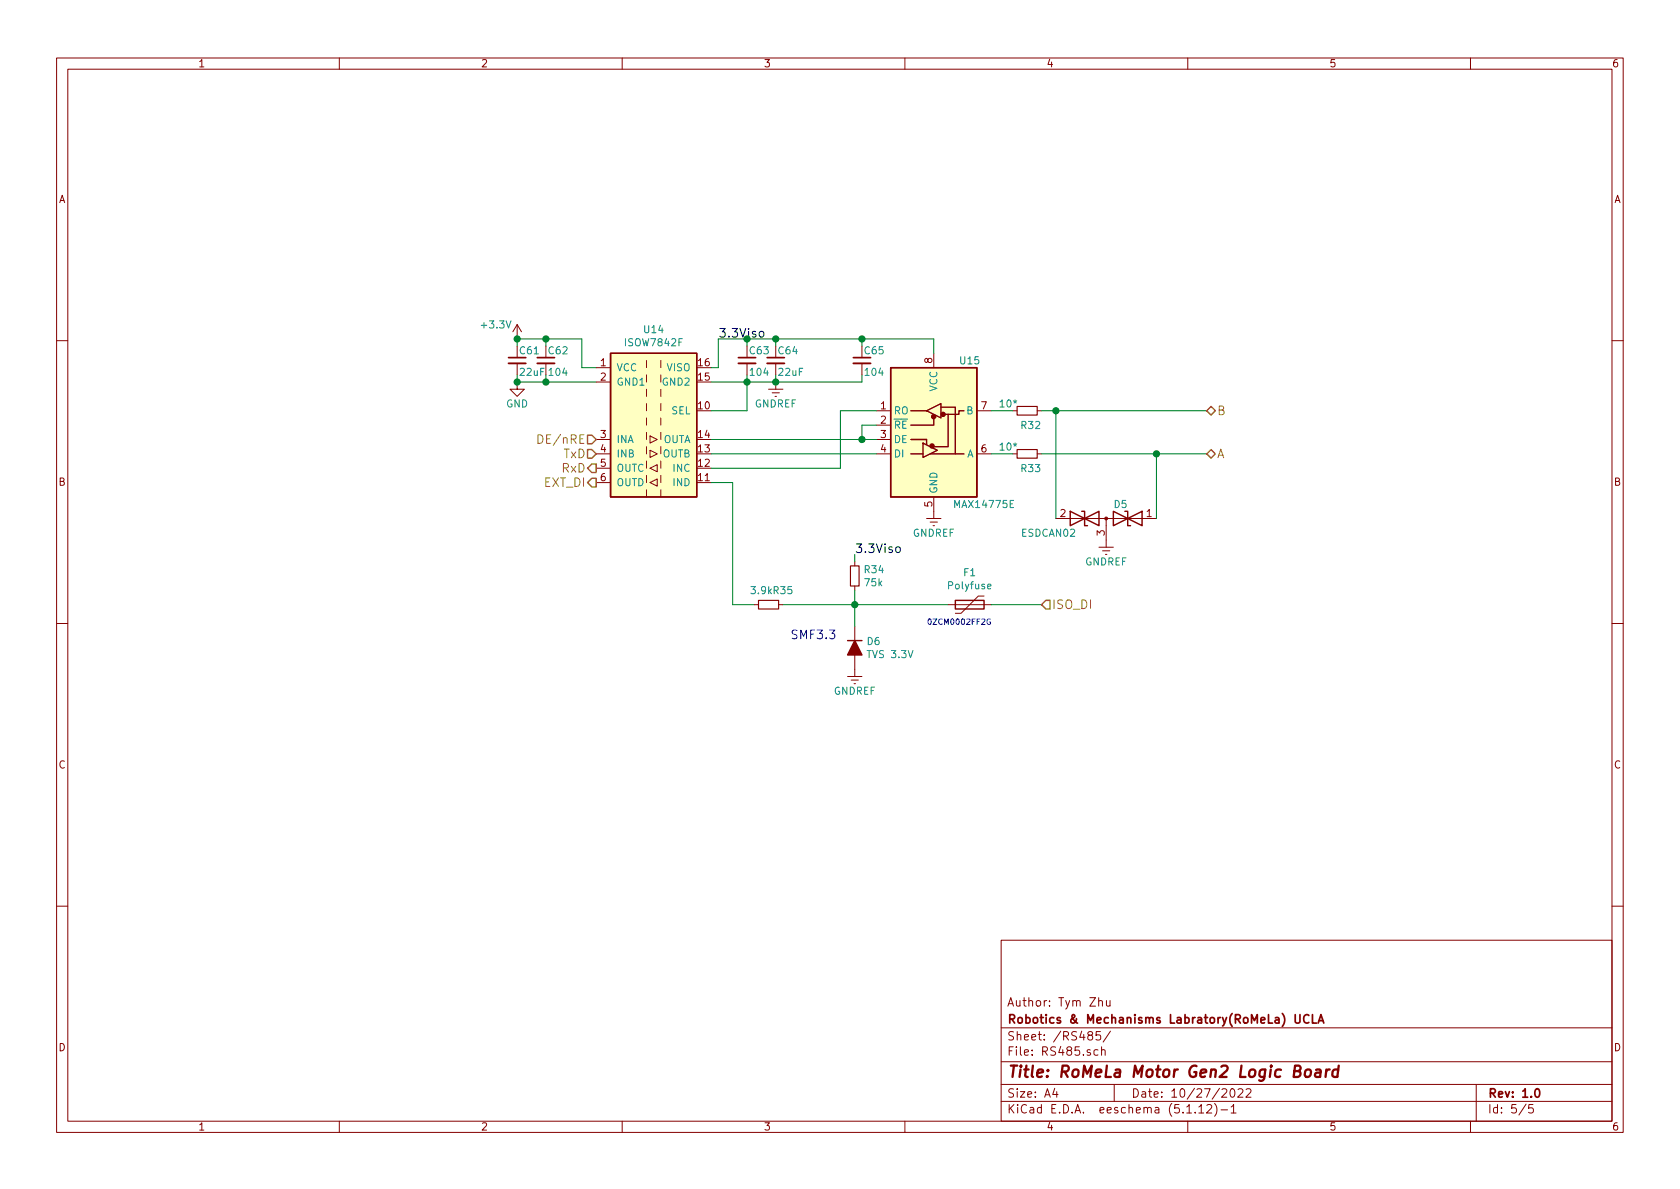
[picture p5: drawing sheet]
EESchema Schematic File Version 4
EELAYER 30 0
EELAYER END
$Descr A4 11693 8268
encoding utf-8
Sheet 5 5
Title "RoMeLa Motor Gen2 Logic Board"
Date "10/27/2022"
Rev "1.0"
Comp "Robotics & Mechanisms Labratory(RoMeLa) UCLA"
Comment1 "Author: Tym Zhu"
Comment2 ""
Comment3 ""
Comment4 ""
$EndDescr
$Comp
L Motor_Gen2L-rescue:GNDREF-power #PWR0109
U 1 1
P 5400 2650
F 0 "#PWR0109" H 5400 2400 50  0001 C CNN
F 1 "GNDREF" H 5400 2500 50  0000 C CNN
F 2 "" H 5400 2650 50  0000 C CNN
F 3 "" H 5400 2650 50  0000 C CNN
	1    5400 2650
	1    0    0    -1  
$EndComp
Text HLabel 4150 3250 0    60   Output ~ 0
RxD
Text HLabel 4150 3050 0    60   Input ~ 0
DE/nRE
Text HLabel 4150 3150 0    60   Input ~ 0
TxD
$Comp
L Motor_Gen2L-rescue:C_Small-Device C61
U 1 1
P 3600 2500
F 0 "C61" H 3610 2570 50  0000 L CNN
F 1 "22uF" H 3610 2420 50  0000 L CNN
F 2 "Capacitor_SMD:C_1206_3216Metric" H 3600 2500 50  0001 C CNN
F 3 "" H 3600 2500 50  0000 C CNN
	1    3600 2500
	1    0    0    -1  
$EndComp
$Comp
L Motor_Gen2L-rescue:C_Small-Device C62
U 1 1
P 3800 2500
F 0 "C62" H 3810 2570 50  0000 L CNN
F 1 "104" H 3810 2420 50  0000 L CNN
F 2 "Capacitor_SMD:C_0402_1005Metric" H 3800 2500 50  0001 C CNN
F 3 "" H 3800 2500 50  0000 C CNN
	1    3800 2500
	1    0    0    -1  
$EndComp
$Comp
L Motor_Gen2L-rescue:GND-power #PWR0108
U 1 1
P 3600 2650
F 0 "#PWR0108" H 3600 2400 50  0001 C CNN
F 1 "GND" H 3600 2500 50  0000 C CNN
F 2 "" H 3600 2650 50  0000 C CNN
F 3 "" H 3600 2650 50  0000 C CNN
	1    3600 2650
	1    0    0    -1  
$EndComp
$Comp
L Motor_Gen2L-rescue:C_Small-Device C64
U 1 1
P 5400 2500
F 0 "C64" H 5410 2570 50  0000 L CNN
F 1 "22uF" H 5410 2420 50  0000 L CNN
F 2 "Capacitor_SMD:C_1206_3216Metric" H 5400 2500 50  0001 C CNN
F 3 "" H 5400 2500 50  0000 C CNN
	1    5400 2500
	1    0    0    -1  
$EndComp
$Comp
L Motor_Gen2L-rescue:C_Small-Device C63
U 1 1
P 5200 2500
F 0 "C63" H 5210 2570 50  0000 L CNN
F 1 "104" H 5210 2420 50  0000 L CNN
F 2 "Capacitor_SMD:C_0402_1005Metric" H 5200 2500 50  0001 C CNN
F 3 "" H 5200 2500 50  0000 C CNN
	1    5200 2500
	1    0    0    -1  
$EndComp
$Comp
L Motor_Gen2L-rescue:C_Small-Device C65
U 1 1
P 6000 2500
F 0 "C65" H 6010 2570 50  0000 L CNN
F 1 "104" H 6010 2420 50  0000 L CNN
F 2 "Capacitor_SMD:C_0402_1005Metric" H 6000 2500 50  0001 C CNN
F 3 "" H 6000 2500 50  0000 C CNN
	1    6000 2500
	1    0    0    -1  
$EndComp
Wire Wire Line
	3600 2400 3600 2350
Wire Wire Line
	3600 2350 3800 2350
Wire Wire Line
	3800 2400 3800 2350
Wire Wire Line
	3600 2600 3600 2650
Wire Wire Line
	3800 2600 3800 2650
Wire Wire Line
	3800 2650 3600 2650
Connection ~ 3600 2650
Wire Wire Line
	5200 2400 5200 2350
Wire Wire Line
	6000 2600 6000 2650
Wire Wire Line
	5200 2600 5200 2650
Wire Wire Line
	5400 2650 5400 2600
Wire Wire Line
	6000 2350 6000 2400
Text HLabel 8400 3150 2    60   BiDi ~ 0
A
Text HLabel 8400 2850 2    60   BiDi ~ 0
B
$Comp
L Motor_Gen2L-rescue:R_Small-Device R32
U 1 1
P 7150 2850
F 0 "R32" V 7250 2800 50  0000 L CNN
F 1 "10*" V 7100 2650 50  0000 L CNN
F 2 "Resistor_SMD:R_0603_1608Metric" H 7150 2850 50  0001 C CNN
F 3 "" H 7150 2850 50  0000 C CNN
	1    7150 2850
	0    1    1    0   
$EndComp
$Comp
L Motor_Gen2L-rescue:R_Small-Device R33
U 1 1
P 7150 3150
F 0 "R33" V 7250 3100 50  0000 L CNN
F 1 "10*" V 7100 2950 50  0000 L CNN
F 2 "Resistor_SMD:R_0603_1608Metric" H 7150 3150 50  0001 C CNN
F 3 "" H 7150 3150 50  0000 C CNN
	1    7150 3150
	0    1    1    0   
$EndComp
$Comp
L Motor_Gen2L-rescue:+3.3V-power #PWR0107
U 1 1
P 3600 2350
F 0 "#PWR0107" H 3600 2200 50  0001 C CNN
F 1 "+3.3V" H 3450 2450 50  0000 C CNN
F 2 "" H 3600 2350 50  0000 C CNN
F 3 "" H 3600 2350 50  0000 C CNN
	1    3600 2350
	1    0    0    -1  
$EndComp
Wire Wire Line
	5200 2650 5400 2650
Wire Wire Line
	5200 2350 5400 2350
Wire Wire Line
	5400 2350 5400 2400
$Comp
L Motor_Gen2-rescue:ISOW7842 U14
U 1 1
P 4550 2950
F 0 "U14" H 4550 3617 50  0000 C CNN
F 1 "ISOW7842F" H 4550 3526 50  0000 C CNN
F 2 "Package_SO:SOIC-16W_7.5x10.3mm_P1.27mm" H 4550 2400 50  0001 C CIN
F 3 "" H 4550 3350 50  0001 C CNN
	1    4550 2950
	1    0    0    -1  
$EndComp
Connection ~ 3600 2350
Wire Wire Line
	4150 2650 3800 2650
Connection ~ 3800 2650
Wire Wire Line
	4150 2550 4050 2550
Wire Wire Line
	4050 2550 4050 2350
Wire Wire Line
	4050 2350 3800 2350
Connection ~ 3800 2350
Connection ~ 5200 2650
Wire Wire Line
	4950 2650 5200 2650
Wire Wire Line
	4950 2550 5000 2550
Wire Wire Line
	5000 2550 5000 2350
Wire Wire Line
	5000 2350 5200 2350
Connection ~ 5200 2350
Connection ~ 5400 2650
Wire Wire Line
	4950 2850 5200 2850
Wire Wire Line
	5200 2850 5200 2650
Wire Wire Line
	5850 2850 5850 3250
Wire Wire Line
	5850 3250 4950 3250
Wire Wire Line
	6100 2850 5850 2850
$Comp
L Motor_Gen2L-rescue:GNDREF-power #PWR0110
U 1 1
P 6500 3550
F 0 "#PWR0110" H 6500 3300 50  0001 C CNN
F 1 "GNDREF" H 6500 3400 50  0000 C CNN
F 2 "" H 6500 3550 50  0000 C CNN
F 3 "" H 6500 3550 50  0000 C CNN
	1    6500 3550
	1    0    0    -1  
$EndComp
Wire Wire Line
	6000 3050 4950 3050
Connection ~ 6000 3050
Wire Wire Line
	6000 2950 6000 3050
Wire Wire Line
	6100 2950 6000 2950
Wire Wire Line
	6100 3050 6000 3050
Wire Wire Line
	4950 3150 6100 3150
$Comp
L Motor_Gen2L-rescue:MAX14775E-RoMeLa_Motor U15
U 1 1
P 6500 2950
F 0 "U15" H 6750 3400 50  0000 C CNN
F 1 "MAX14775E" H 6850 2400 50  0000 C CNN
F 2 "Package_SO:SOIC-8_3.9x4.9mm_P1.27mm" H 6500 2250 50  0001 C CNN
F 3 "" H 6500 3000 50  0001 C CNN
	1    6500 2950
	1    0    0    -1  
$EndComp
Connection ~ 5400 2350
Wire Wire Line
	6500 2450 6500 2350
Connection ~ 6000 2350
Wire Wire Line
	6000 2350 6500 2350
Wire Wire Line
	5400 2350 6000 2350
Wire Wire Line
	5400 2650 6000 2650
Wire Wire Line
	6900 2850 7050 2850
Wire Wire Line
	6900 3150 7050 3150
Text Label 5000 2350 0    60   ~ 0
3.3Viso
$Comp
L Motor_Gen2L-rescue:R_Small-Device R34
U 1 1
P 5950 4000
F 0 "R34" H 6009 4046 50  0000 L CNN
F 1 "75k" H 6009 3955 50  0000 L CNN
F 2 "Resistor_SMD:R_0402_1005Metric" H 5950 4000 50  0001 C CNN
F 3 "~" H 5950 4000 50  0001 C CNN
	1    5950 4000
	1    0    0    -1  
$EndComp
Text Label 5950 3850 0    60   ~ 0
3.3Viso
Wire Wire Line
	5950 3900 5950 3850
Wire Wire Line
	4950 3350 5100 3350
Wire Wire Line
	5100 3350 5100 4200
Wire Wire Line
	5950 4200 5950 4100
Connection ~ 5950 4200
$Comp
L Motor_Gen2L-rescue:GNDREF-power #PWR0112
U 1 1
P 5950 4650
F 0 "#PWR0112" H 5950 4400 50  0001 C CNN
F 1 "GNDREF" H 5950 4500 50  0000 C CNN
F 2 "" H 5950 4650 50  0000 C CNN
F 3 "" H 5950 4650 50  0000 C CNN
	1    5950 4650
	1    0    0    -1  
$EndComp
$Comp
L Motor_Gen2L-rescue:D_ALT-Device D6
U 1 1
P 5950 4500
F 0 "D6" V 5904 4579 50  0000 L CNN
F 1 "TVS 3.3V" V 5995 4579 50  0000 L CNN
F 2 "Diode_SMD:D_SOD-123F" H 5950 4500 50  0001 C CNN
F 3 "~" H 5950 4500 50  0001 C CNN
	1    5950 4500
	0    1    1    0   
$EndComp
Wire Wire Line
	5950 4350 5950 4200
Text HLabel 7250 4200 2    60   Input ~ 0
ISO_DI
$Comp
L Motor_Gen2L-rescue:R_Small-Device R35
U 1 1
P 5350 4200
F 0 "R35" V 5250 4300 50  0000 C CNN
F 1 "3.9k" V 5250 4150 50  0000 C CNN
F 2 "Resistor_SMD:R_0402_1005Metric" H 5350 4200 50  0001 C CNN
F 3 "~" H 5350 4200 50  0001 C CNN
	1    5350 4200
	0    1    1    0   
$EndComp
Wire Wire Line
	5250 4200 5100 4200
Wire Wire Line
	5450 4200 5950 4200
Wire Wire Line
	6900 4200 7250 4200
Wire Wire Line
	6600 4200 5950 4200
$Comp
L Motor_Gen2L-rescue:Polyfuse-Device F1
U 1 1
P 6750 4200
F 0 "F1" V 6525 4200 50  0000 C CNN
F 1 "Polyfuse" V 6616 4200 50  0000 C CNN
F 2 "Resistor_SMD:R_0603_1608Metric" H 6800 4000 50  0001 L CNN
F 3 "~" H 6750 4200 50  0001 C CNN
	1    6750 4200
	0    1    1    0   
$EndComp
Text Notes 6450 4350 0    39   ~ 0
0ZCM0002FF2G
Text Notes 5500 4450 0    60   ~ 0
SMF3.3
$Comp
L Motor_Gen2L-rescue:D_TVS_x2_AAC-Device D5
U 1 1
P 7700 3600
F 0 "D5" H 7600 3700 50  0000 C CNN
F 1 "ESDCAN02" H 8100 3500 50  0000 C CNN
F 2 "Package_TO_SOT_SMD:SOT-323_SC-70" H 7550 3600 50  0001 C CNN
F 3 "~" H 7550 3600 50  0001 C CNN
	1    7700 3600
	-1   0    0    -1  
$EndComp
$Comp
L Motor_Gen2L-rescue:GNDREF-power #PWR0111
U 1 1
P 7700 3750
F 0 "#PWR0111" H 7700 3500 50  0001 C CNN
F 1 "GNDREF" H 7700 3600 50  0000 C CNN
F 2 "" H 7700 3750 50  0000 C CNN
F 3 "" H 7700 3750 50  0000 C CNN
	1    7700 3750
	1    0    0    -1  
$EndComp
Text HLabel 4150 3350 0    60   Output ~ 0
EXT_DI
Wire Wire Line
	7250 2850 7350 2850
Wire Wire Line
	8050 3600 8050 3150
Connection ~ 8050 3150
Wire Wire Line
	8050 3150 8400 3150
Wire Wire Line
	7250 3150 8050 3150
Wire Wire Line
	7350 3600 7350 2850
Connection ~ 7350 2850
Wire Wire Line
	7350 2850 8400 2850
$EndSCHEMATC
